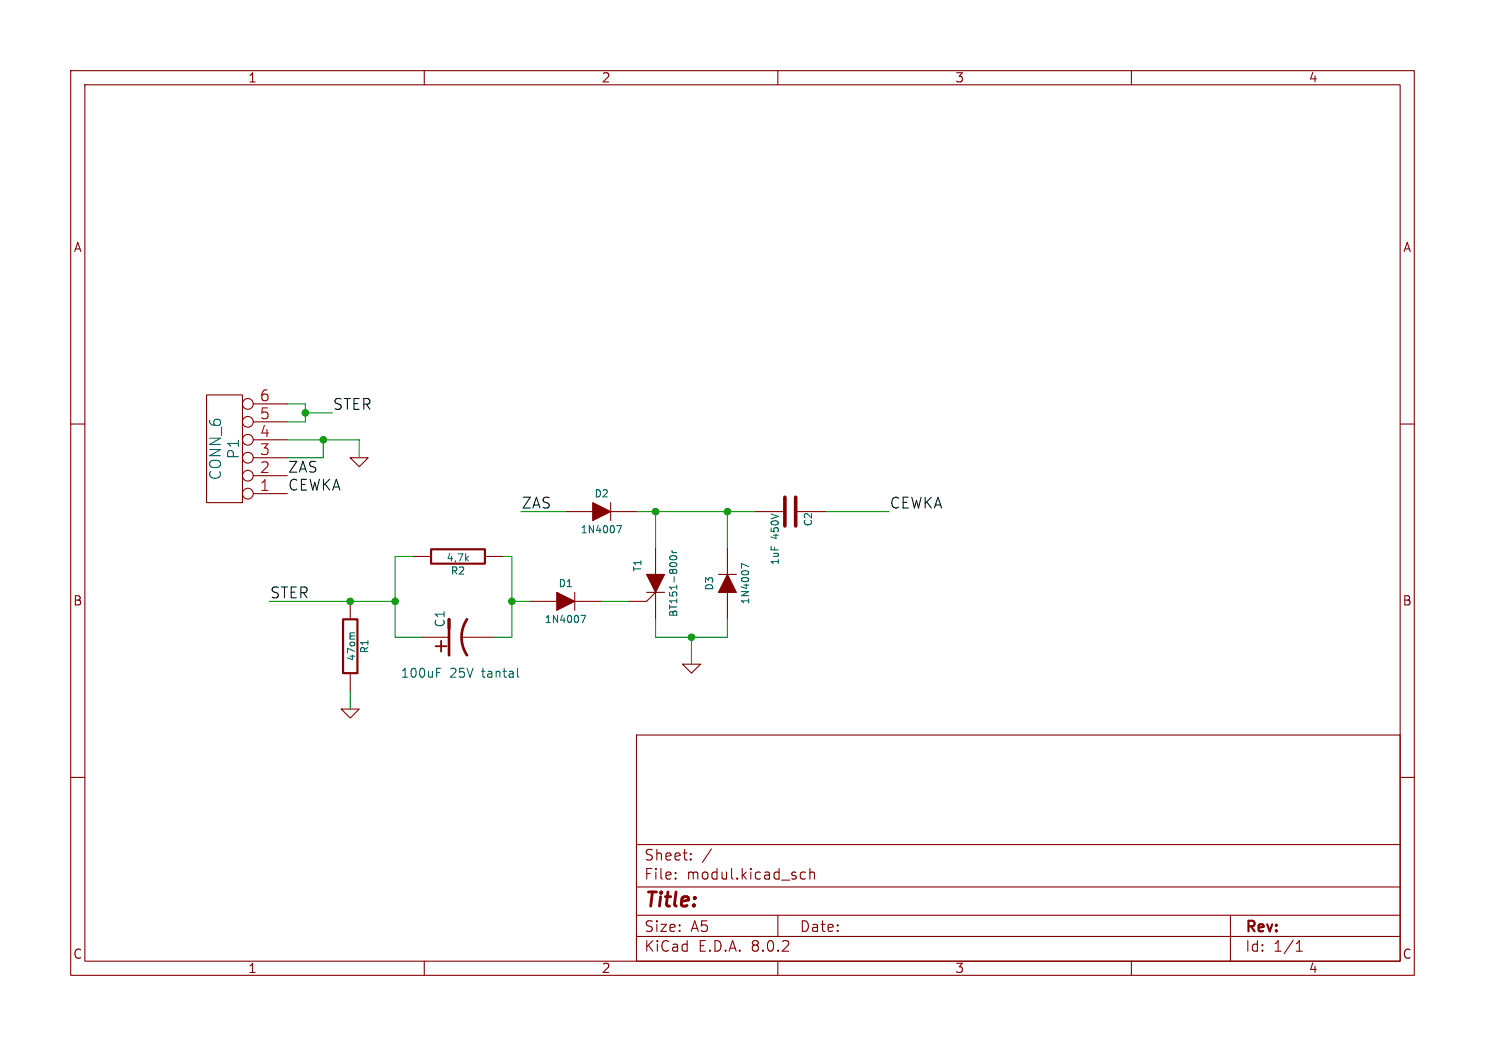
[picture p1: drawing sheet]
<svg xmlns="http://www.w3.org/2000/svg" width="210mm" height="148mm" viewBox="0 0 210 148" stroke-linecap="round" stroke-linejoin="round" font-family="sans-serif">
<g fill="none" stroke="#840000" stroke-width=".15">
<path d="M10 10h190v128h-190zM12 12h186v124h-186zM60 10v2M110 10v2M160 10v2M10 60h2M29.2 55.9h5.1v15.2h-5.1zM35.8 59.7h4.8M35.8 57.2h4.8M198 60h2M35.8 69.9h4.8M35.8 67.3h4.8"/>
<path d="M35.8 64.8h4.8M35.8 62.2h4.8M49.5 64.8h2.6l-1.3 1.2zM58.4 78.7h2.6M68.6 78.7h2.5M80 72.4h3.8M86.4 71.1v2.6M86.4 72.4h3.8M92.7 77.5v3.8M102.9 77.5v3.8M106.7 72.4h4.3M112.5 72.4h4.3"/>
<path d="M49.5 85.1v2.5M49.5 95.3v2.5M59.7 90.2h3.8M65.3 90.2h4.5M74.9 85.1h3.8M81.3 83.8v2.6M81.3 85.1h3.8M88.9 85.1h2.5l1.3-1.3v3.8M91.4 83.8h2.6M96.5 94h2.6l-1.3 1.3zM101.6 81.3h2.5M102.9 83.8v3.8"/>
<path d="M10 110h2M48.3 100.3h2.5l-1.3 1.3zM90 104h108v32h-108zM90 119.5h108M198 110h2M60 136v2M90 132.5h108M90 129.5h108M90 125.5h108M95.5 124.2l.1 .1-.1 .1M95.5 124.2v.1v.1M95.5 123.5v.1"/>
<path d="M95.5 124.2v.2M95.5 123.5h.1l-.1 .1M97.7 121.5l.1 .1-.1 .1M97.7 121.5l-.1 .1 .1 .1M97.7 120.8v.1M97.7 121.5v.2M97.7 120.8h.1l-.1 .1M97.7 120.8h-.1l.1 .1M100.6 120.1l-1.3 1.9M110 136v2M110 129.5v3M113.2 124.1l.3 .3 .4-.1"/>
<path d="M113.9 123.5l-.4-.1-.3 .3M114.5 123.5a.37 .37 0 0 1 .7 .1v.8M114.5 122.9v1.5M160 136v2M174 129.5v6.5M183.3 134.6h.9M183.3 133.5l.5-.4v1.5"/>
<circle cx="35.1" cy="57.1" r=".76"/>
<circle cx="35.1" cy="59.7" r=".76"/>
<circle cx="35.1" cy="69.8" r=".76"/>
<circle cx="35.1" cy="62.2" r=".76"/>
<circle cx="35.1" cy="67.3" r=".76"/>
<circle cx="35.1" cy="64.8" r=".76"/>
</g>
<path d="M61 77.7h7.6v2.1h-7.6zM48.5 87.6h2v7.7h-2z" fill="none" stroke="#840000" stroke-width=".3"/>
<path d="M65.9 79l.3 .4M66.2 78.7l-.4 .4M87.2 74.4h.7l-.4 1M94.7 78.8a.6 .6 0 0 1 1 .2 .58 .58 0 0 1-1-.1zM95 78.2h.7M95 77.9l.2 .3M50.2 89.6h-.6l-.1 .2M61.8 95.2h.4M61.8 94.6h.6M73.2 94.6v1l.2 .2M82.1 87.1h.7l-.4 1M105.9 80.2l-1-.5v.7" fill="none" stroke="#006464" stroke-width=".15"/>
<g fill="#840000" stroke="#840000" stroke-width=".15">
<path d="M83.8 71.1l2.6 1.3-2.6 1.3z"/>
<path d="M78.7 83.8l2.6 1.3-2.6 1.3z"/>
<path d="M102.9 81.3l1.2 2.5h-2.5z"/>
<path d="M91.4 81.3h2.6l-1.3 2.5z"/>
</g>
<path d="M111 70.4v4M112.5 70.4v4" fill="none" stroke="#840000" stroke-width=".51"/>
<path d="M63.5 88.9v-1.3v5.1M66 87.6a4.6 4.6 0 0 0 0 5.1" fill="none" stroke="#840000" stroke-width=".38"/>
<g fill="none" stroke="#009600" stroke-width=".15">
<path d="M40.6 57.2h2.6v2.5h-2.6M43.2 58.4h3.8M40.6 62.2h10.2v2.6M45.7 62.2v2.6h-5.1M58.4 78.7h-2.5v11.5h3.8M71.1 78.7h1.3v11.5h-2.6M73.7 72.4h6.3M90.2 72.4h16.5M92.7 72.4v5.1M102.9 72.4v5.1M116.8 72.4h8.9M38.1 85.1h17.8"/>
<path d="M49.5 97.8v2.5M72.4 85.1h2.5M85.1 85.1h3.8M92.7 87.6v2.6h10.2v-2.6M97.8 90.2v3.8"/>
</g>
<g fill="#009600" stroke="#009600" stroke-width=".15">
<circle cx="97.8" cy="90.2" r=".46"/>
<circle cx="102.9" cy="72.4" r=".46"/>
<circle cx="72.4" cy="85.1" r=".46"/>
<circle cx="92.7" cy="72.4" r=".46"/>
<circle cx="45.7" cy="62.2" r=".46"/>
<circle cx="49.5" cy="85.1" r=".46"/>
<circle cx="43.2" cy="58.4" r=".46"/>
<circle cx="55.9" cy="85.1" r=".46"/>
</g>
<g font-size="2.8" fill="#840000">
<text x="63.6" y="92.9" transform="rotate(-90 63.6 92.9)">+</text>
<text x="91" y="128.9">Title:</text>
</g>
<g font-size="2.1" fill="#a90000">
<text x="36.7" y="59.4">5</text>
<text x="36.7" y="56.9">6</text>
<text x="36.7" y="64.5">3</text>
<text x="36.7" y="62">4</text>
<text x="36.7" y="69.6">1</text>
<text x="36.7" y="67.1">2</text>
</g>
<g font-size="2.1" fill="#0f0f0f">
<text x="47" y="58.1">STER</text>
<text x="40.6" y="67">ZAS</text>
<text x="40.6" y="69.5">CEWKA</text>
<text x="73.7" y="72.1">ZAS</text>
<text x="125.7" y="72.1">CEWKA</text>
<text x="38.1" y="84.8">STER</text>
</g>
<g font-size="2.1" fill="#006464">
<text x="34" y="65.1" transform="rotate(-90 34 65.1)">P1</text>
<text x="31.5" y="68" transform="rotate(-90 31.5 68)">CONN_6</text>
</g>
<g font-size="2.1" fill="#840000">
<text x="91" y="124.7">File:</text>
<text x="91" y="122">Sheet:</text>
<text x="97.1" y="124.7">modul.kicad_sch</text>
<text x="91" y="134.9">KiCad</text>
<text x="91" y="132.1">Size:</text>
<text x="97.7" y="132.1">A5</text>
<text x="98.7" y="134.9">E.D.A.</text>
<text x="106.3" y="134.9">8.0.2</text>
<text x="113" y="132.1">Date:</text>
<text x="176" y="132.3">Rev:</text>
<text x="176" y="134.9">Id:</text>
<text x="180.1" y="134.9">1/1</text>
</g>
<g font-size="1.8" fill="#840000">
<text x="35" y="11.9">1</text>
<text x="85" y="11.9">2</text>
<text x="135" y="11.9">3</text>
<text x="185" y="11.9">4</text>
<text x="10.3" y="35.9">A</text>
<text x="198.4" y="35.9">A</text>
<text x="10.3" y="85.9">B</text>
<text x="198.3" y="85.9">B</text>
<text x="10.3" y="135.9">C</text>
<text x="35" y="137.9">1</text>
<text x="85" y="137.9">2</text>
<text x="135" y="137.9">3</text>
<text x="185" y="137.9">4</text>
<text x="198.3" y="135.9">C</text>
</g>
<g font-size="1.8" fill="#006464">
<text x="63.1" y="88.9" transform="rotate(-90 63.1 88.9)">C1</text>
<text x="56.6" y="96.1">100uF</text>
<text x="63.6" y="96.1">25V</text>
<text x="68.3" y="96.1">tantal</text>
</g>
<g font-size="1.4" fill="#006464">
<text x="84" y="70.6">D2</text>
<text x="82" y="75.7">1N4007</text>
<text x="110.3" y="76.3" transform="rotate(-90 110.3 76.3)">450V</text>
<text x="115" y="74.6" transform="rotate(-90 115 74.6)">C2</text>
<text x="63" y="79.7">4,7k</text>
<text x="63.7" y="81.5">R2</text>
<text x="78.9" y="83.3">D1</text>
<text x="90.9" y="81" transform="rotate(-90 90.9 81)">T1</text>
<text x="101.1" y="83.7" transform="rotate(-90 101.1 83.7)">D3</text>
<text x="110.3" y="80.1" transform="rotate(-90 110.3 80.1)">1uF</text>
<text x="76.9" y="88.4">1N4007</text>
<text x="96" y="87.4" transform="rotate(-90 96 87.4)">BT151-800r</text>
<text x="106.1" y="85.6" transform="rotate(-90 106.1 85.6)">1N4007</text>
<text x="50.4" y="93.6" transform="rotate(-90 50.4 93.6)">47om</text>
<text x="52.3" y="92.6" transform="rotate(-90 52.3 92.6)">R1</text>
</g>
</svg>
